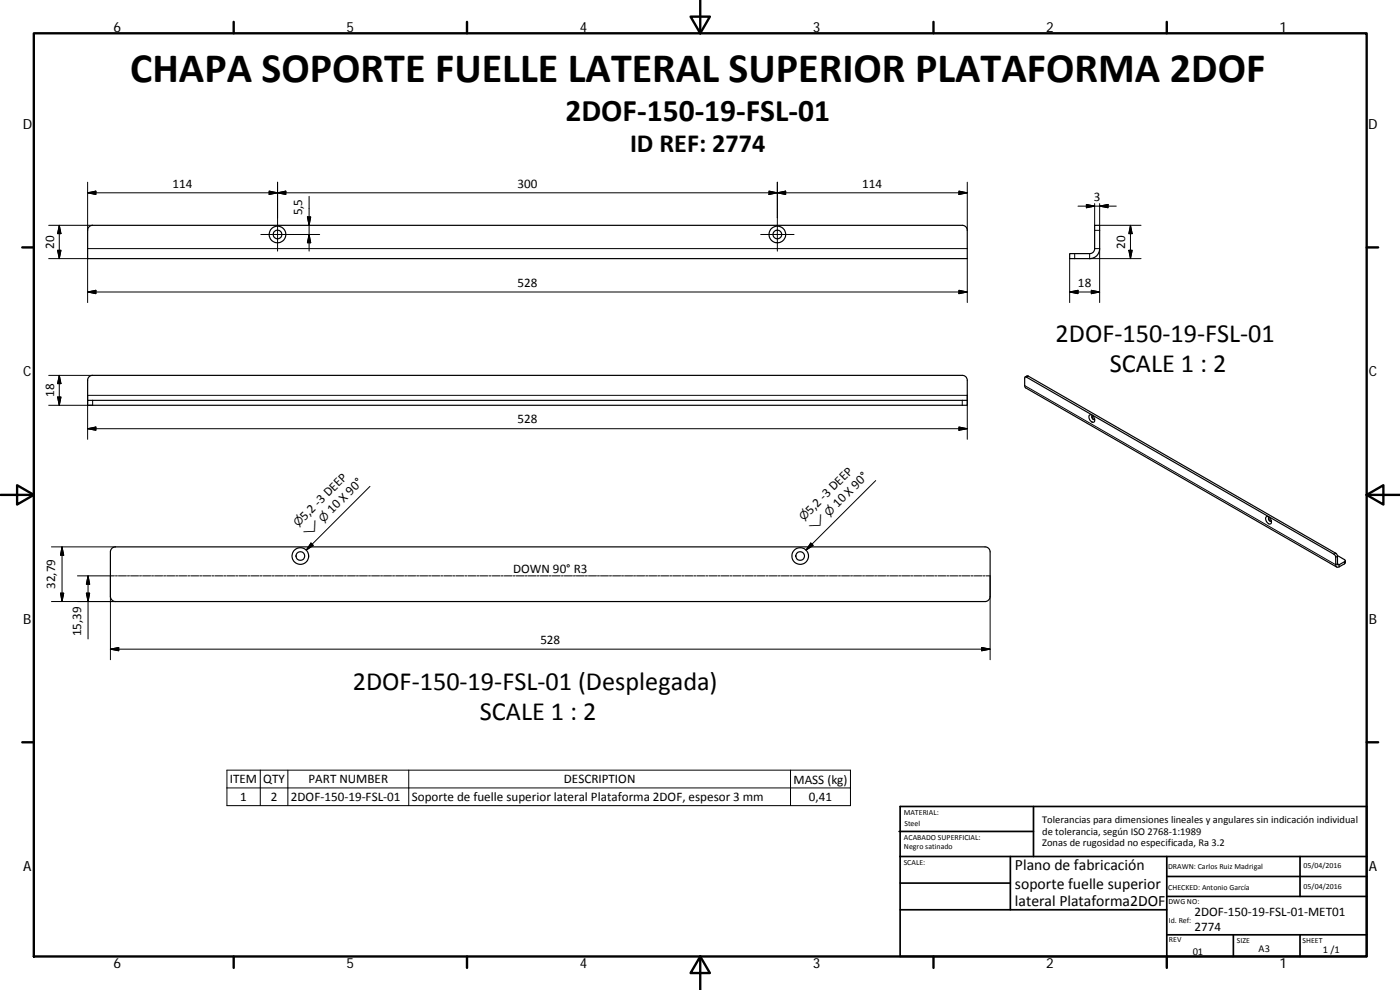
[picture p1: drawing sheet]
<svg xmlns="http://www.w3.org/2000/svg" width="420mm" height="297mm" viewBox="0 0 420 297" stroke-linecap="round" stroke-linejoin="round" font-family="sans-serif">
<g fill="none" stroke="#000" stroke-width=".36">
<path d="M26.7 68.1l1.1-.5h261a1.48 1.48 0 0 1 1.5 1.5v8.5h-264v-8.5zM328.5 67.6h1.5v7a2.96 2.96 0 0 1-3 3h-6v-1.5h6a1.45 1.45 0 0 0 1.5-1.5zM307.7 113.1l.9-.3 92.3 53.2 .5 .7 .1 2.8 2.1-1.1 .1-.2-.2-.3-2.1-1.2M26.3 120.1v-6a1.45 1.45 0 0 1 1.5-1.5h261a1.45 1.45 0 0 1 1.5 1.5v6M26.3 120.1h264v1.5h-264zM327 124.6a1.34 1.34 0 0 1 1.5 1.7 .86 .86 0 0 1-.9 .3 .86 .86 0 0 1-.6-.7l-.2-.8zM328.5 125.8a.61 .61 0 0 1-.7-.3 .61 .61 0 0 1 .1-.8 .75 .75 0 0 0 .6 1.2M380.1 155a1.4 1.4 0 0 1 1.1 2.2 1.5 1.5 0 0 1-1.1-2.2zM381.6 156.3a.61 .61 0 0 1-.8-.2 .61 .61 0 0 1 .1-.8 .73 .73 0 0 0 .6 1.1M33.6 164.5l1-.4h261a1.52 1.52 0 0 1 1.5 1.5v13.4a1.56 1.56 0 0 1-1.5 1.5h-261a1.56 1.56 0 0 1-1.5-1.5v-13.4zM403.7 168.2l-.1 .9-1.7 1a.65 .65 0 0 1-.7 0 .65 .65 0 0 1-.3-.7l-.1-2.4-.5-.7-92.4-53.2-.3 .1-.1 2.5 .3 .7 93.4 53.7"/>
<circle cx="83.3" cy="70.4" r="1.3"/>
<circle cx="83.3" cy="70.3" r="2.49"/>
<circle cx="233.3" cy="70.4" r="1.3"/>
<circle cx="233.3" cy="70.3" r="2.5"/>
<circle cx="90.1" cy="166.8" r="1.31"/>
<circle cx="90.1" cy="166.8" r="2.49"/>
<circle cx="240.1" cy="166.8" r="1.3"/>
<circle cx="240.1" cy="166.8" r="2.5"/>
</g>
<g fill="none" stroke="#000" stroke-width=".3">
<path d="M26.3 57.8l2.5-.5v1.1zM26.3 57.8h264M26.3 54.7v14.4M80.8 57.3l2.5 .5-2.5 .6zM83.3 57.8l2.5-.5v1.1zM83.3 54.7v20.7M92.8 58.9v16.5M230.8 57.3l2.5 .5-2.5 .6zM233.3 57.8l2.5-.5v1.1zM233.3 54.7v20.7M287.8 57.3l2.5 .5-2.5 .6zM290.3 54.7v14.4"/>
<path d="M14.6 77.6h11.7v13.2M14.6 67.6h13.2M17.3 75.1h1l-.5 2.5zM17.8 67.6v10M17.8 67.6l.5 2.5h-1zM26.3 74.6h264M78.3 70.4h17.6M92.3 65.1h.9l-.4 2.5zM92.8 70.4l.4 2.4h-.9zM228.3 70.4h10M290.3 77.6v13.2M321 77.6v13.2"/>
<path d="M322.5 76.1v1.5M323.5 61.8h11.5M326 61.3l2.5 .5-2.5 .5zM327 76.1v1.5h15.4M328.5 74.6h1.5v16.2M328.5 69.1h1.5M328.5 61.1v6.5M330 61.8l2.5-.5v1zM330 61.1v6.5h12.4M338.8 75.1h1l-.5 2.5zM339.3 67.6v10M339.3 67.6l.5 2.5h-1z"/>
<path d="M26.3 87.6l2.5-.5v1zM26.3 87.6h264M287.8 87.1l2.5 .5-2.5 .5zM321 87.6l2.5-.5v1zM321 87.6h9M327.5 87.1l2.5 .5-2.5 .5zM14.6 112.6h13.2M17.3 119.1h1l-.5 2.5zM17.8 112.6v9M17.8 112.6l.5 2.5h-1zM307.5 115.7l93.4 53.7 .5-.3 .5 .3v.7M308.6 112.8l-.6 .4"/>
<path d="M26.3 128.6l2.5-.5v1zM26.3 128.6h264M26.3 131.8v-13.2h264v13.2M27.8 120.1v1.5h-13.2M287.8 128.1l2.5 .5-2.5 .5zM288.8 120.1v1.5M111 145.9l-19.1 19.2M262.8 144.2l-20.9 20.9M15.4 164.1h19.2M18.1 178h1l-.5 2.5zM18.6 164.1l.5 2.5h-1zM18.6 164.1v16.4"/>
<path d="M23.3 172.8h11M25.9 178h1l-.5 2.5zM26.4 172.8l.5 2.5h-1zM26.4 172.8v18.9M33.1 172.8v25.2M34.7 172.8h.5M35.5 172.8h2.5M38.3 172.8h.6M39.2 172.8h2.4M41.9 172.8h.6M42.8 172.8h2.4M45.5 172.8h.6"/>
<path d="M46.4 172.8h2.4M49.1 172.8h.6M50 172.8h2.4M52.7 172.8h.6M53.6 172.8h2.4M56.4 172.8h.5M57.2 172.8h2.5M60 172.8h.6M60.9 172.8h2.4M63.6 172.8h.6M64.5 172.8h2.4M67.2 172.8h.6"/>
<path d="M68.1 172.8h2.4M70.8 172.8h.6M71.7 172.8h2.4M74.4 172.8h.6M75.3 172.8h2.4M78 172.8h.6M79 172.8h2.4M81.7 172.8h.6M82.6 172.8h2.4M85.3 172.8h.6M86.2 172.8h2.4M88.9 172.8h.6"/>
<path d="M89.8 172.8h2.4M92.5 172.8h.6M93.3 162.9l.7 .7-2.1 1.5zM93.4 172.8h2.4M96.1 172.8h.6M97 172.8h2.5M99.7 172.8h.6M100.6 172.8h2.4M103.4 172.8h.5M104.3 172.8h2.4M107 172.8h.6M107.9 172.8h2.4"/>
<path d="M110.6 172.8h.6M111.5 172.8h2.4M114.2 172.8h.6M115.1 172.8h2.4M117.8 172.8h.6M118.7 172.8h2.4M121.4 172.8h.6M122.3 172.8h2.4M125.1 172.8h.6M126 172.8h2.4M128.7 172.8h.6M129.6 172.8h2.4"/>
<path d="M132.3 172.8h.6M133.2 172.8h2.4M135.9 172.8h.6M136.8 172.8h2.4M139.5 172.8h.6M140.4 172.8h2.4M143.1 172.8h.7M144 172.8h2.4M146.8 172.8h.6M147.7 172.8h2.4M150.4 172.8h.6M151.3 172.8h2.4"/>
<path d="M154 172.8h.6M154.9 172.8h2.4M157.6 172.8h.6M158.5 172.8h2.4M161.2 172.8h.6M162.1 172.8h2.4M164.8 172.8h.6M165.7 172.8h2.5M168.5 172.8h.5M169.4 172.8h2.4M172.1 172.8h.6M173 172.8h2.4"/>
<path d="M175.7 172.8h.6M176.6 172.8h2.4M179.3 172.8h.6M180.2 172.8h2.4M182.9 172.8h.6M183.8 172.8h2.5M186.5 172.8h.6M187.4 172.8h2.5M190.1 172.8h.6M191 172.8h2.5M193.8 172.8h.6M194.7 172.8h2.4"/>
<path d="M197.4 172.8h.6M198.3 172.8h2.4M201 172.8h.6M201.9 172.8h2.4M204.6 172.8h.6M205.5 172.8h2.5M208.2 172.8h.6M209.1 172.8h2.4M211.8 172.8h.7M212.8 172.8h2.4M215.5 172.8h.6M216.4 172.8h2.4"/>
<path d="M219.1 172.8h.6M220 172.8h2.4M222.7 172.8h.6M223.6 172.8h2.4M226.3 172.8h.6M227.2 172.8h2.4M229.9 172.8h.7M230.8 172.8h2.4M233.5 172.8h.7M234.5 172.8h2.4M237.2 172.8h.6M238.1 172.8h2.4"/>
<path d="M240.8 172.8h.6M241.7 172.8h2.4M243.3 162.9l.7 .7-2.1 1.5zM244.4 172.8h.6M245.3 172.8h2.4M248 172.8h.6M248.9 172.8h2.4M251.6 172.8h.6M252.5 172.8h2.5M255.3 172.8h.6M256.1 172.8h2.5M258.9 172.8h.6"/>
<path d="M259.8 172.8h2.4M262.5 172.8h.6M263.4 172.8h2.4M266.1 172.8h.6M267 172.8h2.4M269.7 172.8h.6M270.6 172.8h2.4M273.3 172.8h.6M274.2 172.8h2.5M277 172.8h.5M277.8 172.8h2.5M280.6 172.8h.6"/>
<path d="M281.5 172.8h2.4M284.2 172.8h.6M285.1 172.8h2.4M287.8 172.8h.6M288.7 172.8h2.4M291.4 172.8h.6M292.3 172.8h2.4M295.1 172.8h.5M295.9 172.8h1.2v25.2M400.9 166l-.6 .3M401.4 166.9l-.5 .3M403.5 168.5v.7"/>
<path d="M15.4 180.5h19.2M33.1 194.8l2.5-.5v1zM33.1 194.8h264M294.6 194.3l2.5 .5-2.5 .5zM68.1 231.1h187.1v10.6h-187.1zM68.1 236.4h187.1M78.1 231.1v10.6M86.4 231.1v10.6M122.7 231.1v10.6M237.2 231.1v10.6"/>
</g>
<g fill="none" stroke="#000" stroke-width=".71">
<path d="M10.1 10h400.1v277h-400.1zM70.1 6.6v3.4M140.2 6.6v3.4M207.3 5h5.8l-2.9 5zM210.2 0v10M280.2 6.6v3.4M350.2 6.6v3.4M6.7 74.2h3.4M410.2 74.2h3.4M.2 148.5h9.9M5.1 145.6l5 2.9-5 2.9zM410.2 148.5l5-2.9v5.8z"/>
<path d="M410.2 148.5h9.9M6.7 222.7h3.4M410.2 222.7h3.4M70.1 287v3.4M140.2 287v3.4M210.2 287l2.9 5h-5.8zM210.2 287v10M280.2 287v3.4M350.2 287v3.4"/>
</g>
<g fill="none" stroke="#000" stroke-width=".51">
<path d="M269.8 249.5h40.4M270.1 257h140.1M270.1 242h140.1v45h-140.1zM303.2 257v16M310.2 242v15M350.2 257v30M390.2 257v12M270.1 273h80.1M270.1 265h33.1M350.2 269h60M350.2 263h60M350.2 280.5h60"/>
<path d="M370.2 280.5v6.5M390.2 280.5v6.5"/>
</g>
<g fill="#000" stroke="#000" stroke-width=".3">
<path d="M26.3 57.8l2.5-.5v1.1zM80.8 57.3l2.5 .5-2.5 .6zM83.3 57.8l2.5-.5v1.1zM230.8 57.3l2.5 .5-2.5 .6zM233.3 57.8l2.5-.5v1.1zM287.8 57.3l2.5 .5-2.5 .6zM17.3 75.1h1l-.5 2.5zM17.8 67.6l.5 2.5h-1zM92.3 65.1h.9l-.4 2.5zM92.8 70.4l.4 2.4h-.9zM326 61.3l2.5 .5-2.5 .5zM330 61.8l2.5-.5v1z"/>
<path d="M338.8 75.1h1l-.5 2.5zM339.3 67.6l.5 2.5h-1zM26.3 87.6l2.5-.5v1zM287.8 87.1l2.5 .5-2.5 .5zM321 87.6l2.5-.5v1zM327.5 87.1l2.5 .5-2.5 .5zM17.3 119.1h1l-.5 2.5zM17.8 112.6l.5 2.5h-1zM26.3 128.6l2.5-.5v1zM287.8 128.1l2.5 .5-2.5 .5zM18.1 178h1l-.5 2.5zM18.6 164.1l.5 2.5h-1z"/>
<path d="M25.9 178h1l-.5 2.5zM26.4 172.8l.5 2.5h-1zM93.3 162.9l.7 .7-2.1 1.5zM243.3 162.9l.7 .7-2.1 1.5zM33.1 194.8l2.5-.5v1zM294.6 194.3l2.5 .5-2.5 .5z"/>
</g>
<text font-size="12.6" x="39" y="24.5">CHAPA SOPORTE FUELLE LATERAL SUPERIOR PLATAFORMA 2DOF</text>
<text font-size="9.4" x="169.7" y="36.2">2DOF‐150‐19‐FSL‐01</text>
<g font-size="7.9">
<text x="189.1" y="45.7">ID REF: 2774</text>
<text x="316.8" y="102.6">2DOF‐150‐19‐FSL‐01</text>
<text x="333.1" y="111.6">SCALE 1 : 2</text>
<text x="105.9" y="207.1">2DOF‐150‐19‐FSL‐01 (Desplegada)</text>
<text x="144" y="216.1">SCALE 1 : 2</text>
</g>
<g font-size="4.7">
<text x="304.6" y="261.2">Plano de fabricación</text>
<text x="304.6" y="266.6">soporte fuelle superior</text>
<text x="304.6" y="272">lateral Plataforma2DOF</text>
</g>
<g font-size="4.2">
<text x="34" y="9.6">6</text>
<text x="104" y="9.6">5</text>
<text x="174" y="9.6">4</text>
<text x="244" y="9.6">3</text>
<text x="314" y="9.6">2</text>
<text x="384" y="9.6">1</text>
<text x="6.8" y="38.7">D</text>
<text x="410.6" y="38.7">D</text>
<text x="7" y="112.9">C</text>
<text x="410.8" y="112.9">C</text>
<text x="7" y="187.1">B</text>
<text x="410.8" y="187.1">B</text>
<text x="7" y="261.3">A</text>
<text x="410.8" y="261.3">A</text>
<text x="34" y="290.4">6</text>
<text x="104" y="290.4">5</text>
<text x="174" y="290.4">4</text>
<text x="244" y="290.4">3</text>
<text x="314" y="290.4">2</text>
<text x="384" y="290.4">1</text>
</g>
<g font-size="3.9">
<text x="51.8" y="56.3">114</text>
<text x="155.3" y="56.3">300</text>
<text x="258.8" y="56.3">114</text>
<text x="90.7" y="64.6" transform="rotate(-90 90.7 64.6)">5,5</text>
<text x="328.3" y="60.3">3</text>
<text x="16.2" y="74.6" transform="rotate(-90 16.2 74.6)">20</text>
<text x="337.7" y="74.6" transform="rotate(-90 337.7 74.6)">20</text>
<text x="155.3" y="86">528</text>
<text x="323.5" y="86">18</text>
<text x="16.2" y="119.1" transform="rotate(-90 16.2 119.1)">18</text>
<text x="155.3" y="127.1">528</text>
<text x="99.7" y="154.2" transform="rotate(-45 99.7 154.2)">10 X 90°</text>
<text x="243.3" y="154.5" transform="rotate(-45 243.3 154.5)">5,2 ‐3 DEEP</text>
<text x="251.4" y="152.5" transform="rotate(-45 251.4 152.5)">10 X 90°</text>
<text x="91.5" y="156.2" transform="rotate(-45 91.5 156.2)">5,2 ‐3 DEEP</text>
<text x="154" y="172">DOWN 90° R3</text>
<text x="16.6" y="176.7" transform="rotate(-90 16.6 176.7)">32,79</text>
<text x="24.3" y="190.9" transform="rotate(-90 24.3 190.9)">15,39</text>
<text x="162.2" y="193.2">528</text>
<text x="69" y="235">ITEM</text>
<text x="79" y="235">QTY</text>
<text x="92.6" y="235">PART NUMBER</text>
<text x="169.2" y="235">DESCRIPTION</text>
<text x="238.1" y="235.1">MASS (kg)</text>
<text x="72.1" y="240.3">1</text>
<text x="81.3" y="240.3">2</text>
<text x="87.3" y="240.3">2DOF‐150‐19‐FSL‐01</text>
<text x="123.6" y="240.4">Soporte de fuelle superior lateral Plataforma 2DOF, espesor 3 mm</text>
<text x="242.7" y="240.3">0,41</text>
<text x="358.5" y="274.9">2DOF‐150‐19‐FSL‐01‐MET01</text>
<text x="358.5" y="279.4">2774</text>
</g>
<g font-size="3.3">
<text x="248.8" y="155.1" transform="rotate(-45 248.8 155.1)">⌀</text>
<text x="89.5" y="158.2" transform="rotate(-45 89.5 158.2)">⌀</text>
<text x="92.6" y="161.3" transform="rotate(-45 92.6 161.3)">⌵</text>
<text x="97.1" y="156.8" transform="rotate(-45 97.1 156.8)">⌀</text>
<text x="241.3" y="156.5" transform="rotate(-45 241.3 156.5)">⌀</text>
<text x="244.3" y="159.6" transform="rotate(-45 244.3 159.6)">⌵</text>
</g>
<g font-size="3.1">
<text x="312.8" y="246.8">Tolerancias para dimensiones lineales y angulares sin indicación individual</text>
<text x="312.8" y="250.4">de tolerancia, según ISO 2768‐1:1989</text>
<text x="312.8" y="254">Zonas de rugosidad no especificada, Ra 3.2</text>
<text x="357.9" y="286.4">01</text>
<text x="377.7" y="285.6">A3</text>
<text x="397" y="285.9">1 /1</text>
</g>
<g font-size="2.4">
<text x="271.2" y="244.4">MATERIAL:</text>
<text x="271.3" y="251.9">ACABADO SUPERFICIAL:</text>
<text x="271.4" y="247.9">Steel</text>
<text x="271.3" y="254.6">Negro satinado</text>
<text x="271.2" y="259.7">SCALE:</text>
<text x="350.6" y="260.8">DRAWN: Carlos Ruiz Madrigal</text>
<text x="391.2" y="260.6">05/04/2016</text>
<text x="350.6" y="267">CHECKED: Antonio García</text>
<text x="391.2" y="266.6">05/04/2016</text>
<text x="350.7" y="271.4">DWG NO:</text>
<text x="350.8" y="276.8">Id. Ref:</text>
<text x="350.8" y="282.8">REV</text>
<text x="371.2" y="282.9">SIZE</text>
<text x="390.9" y="282.9">SHEET</text>
</g>
</svg>
